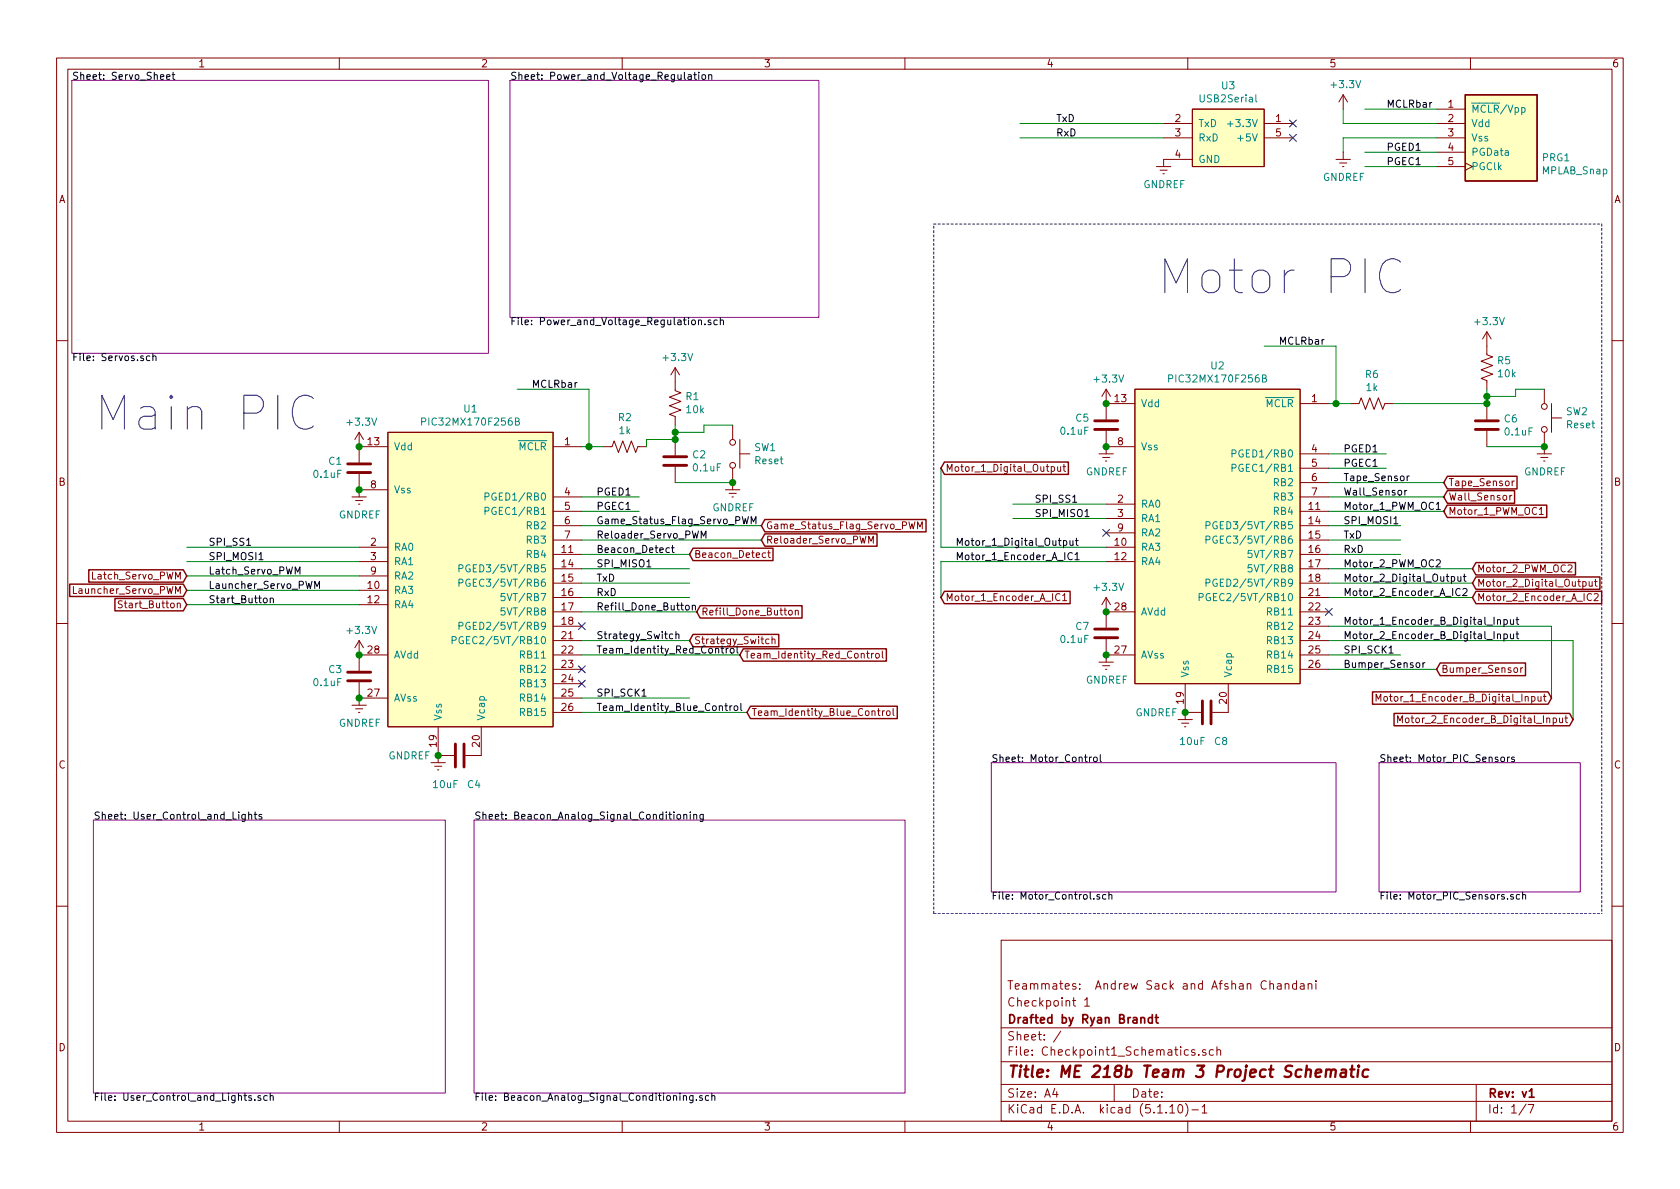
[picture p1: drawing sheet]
EESchema Schematic File Version 4
EELAYER 30 0
EELAYER END
$Descr A4 11693 8268
encoding utf-8
Sheet 1 7
Title "ME 218b Team 3 Project Schematic"
Date ""
Rev "v1"
Comp "Drafted by Ryan Brandt"
Comment1 "Checkpoint 1"
Comment2 "Teammates:  Andrew Sack and Afshan Chandani"
Comment3 ""
Comment4 ""
$EndDescr
Wire Wire Line
	9350 850  9350 750 
Wire Wire Line
	9350 950  9350 1050
Wire Wire Line
	10000 1050 9500 1050
Wire Wire Line
	10000 1150 9500 1150
$Comp
L power:+3.3V #PWR08
U 1 1
P 9350 750
F 0 "#PWR08" H 9350 600 50  0001 C CNN
F 1 "+3.3V" H 9365 923 50  0000 C CNN
F 2 "" H 9350 750 50  0001 C CNN
F 3 "" H 9350 750 50  0001 C CNN
	1    9350 750 
	1    0    0    -1  
$EndComp
$Comp
L power:GNDREF #PWR09
U 1 1
P 9350 1050
F 0 "#PWR09" H 9350 800 50  0001 C CNN
F 1 "GNDREF" H 9355 877 50  0000 C CNN
F 2 "" H 9350 1050 50  0001 C CNN
F 3 "" H 9350 1050 50  0001 C CNN
	1    9350 1050
	1    0    0    -1  
$EndComp
Text Label 9650 1150 0    50   ~ 0
PGEC1
Text Label 9650 1050 0    50   ~ 0
PGED1
Text Label 9650 750  0    50   ~ 0
MCLRbar
Wire Wire Line
	10000 950  9350 950 
Wire Wire Line
	10000 850  9350 850 
Wire Wire Line
	10000 750  9500 750 
$Comp
L ME218_BaseLib:USB2Serial U3
U 1 1
P 8450 850
F 0 "U3" H 8550 1115 50  0000 C CNN
F 1 "USB2Serial" H 8550 1024 50  0000 C CNN
F 2 "" H 8450 850 50  0001 C CNN
F 3 "" H 8450 850 50  0001 C CNN
	1    8450 850 
	1    0    0    -1  
$EndComp
$Comp
L power:GNDREF #PWR019
U 1 1
P 8100 1100
F 0 "#PWR019" H 8100 850 50  0001 C CNN
F 1 "GNDREF" H 8105 927 50  0000 C CNN
F 2 "" H 8100 1100 50  0001 C CNN
F 3 "" H 8100 1100 50  0001 C CNN
	1    8100 1100
	1    0    0    -1  
$EndComp
NoConn ~ 9000 950 
NoConn ~ 9000 850 
Wire Wire Line
	8100 950  7100 950 
Wire Wire Line
	7100 850  8100 850 
Text Label 7350 850  0    50   ~ 0
TxD
Text Label 7350 950  0    50   ~ 0
RxD
$Comp
L ME218_BaseLib:MPLAB_Snap PRG1
U 1 1
P 10450 950
F 0 "PRG1" H 10730 814 50  0000 L CNN
F 1 "MPLAB_Snap" H 10730 723 50  0000 L CNN
F 2 "" H 10450 950 50  0001 C CNN
F 3 "" H 10450 950 50  0001 C CNN
	1    10450 950 
	1    0    0    -1  
$EndComp
$Comp
L ME218_BaseLib:Cap C5
U 1 1
P 7700 2950
F 0 "C5" H 7586 2904 50  0000 R CNN
F 1 "0.1uF" H 7586 2995 50  0000 R CNN
F 2 "" H 7738 2800 50  0001 C CNN
F 3 "" H 7700 2950 50  0001 C CNN
	1    7700 2950
	1    0    0    1   
$EndComp
$Comp
L ME218_BaseLib:Cap C7
U 1 1
P 7700 4400
F 0 "C7" H 7586 4354 50  0000 R CNN
F 1 "0.1uF" H 7586 4445 50  0000 R CNN
F 2 "" H 7738 4250 50  0001 C CNN
F 3 "" H 7700 4400 50  0001 C CNN
	1    7700 4400
	1    0    0    1   
$EndComp
$Comp
L ME218_BaseLib:Cap C8
U 1 1
P 8400 4950
F 0 "C8" V 8600 5050 50  0000 C CNN
F 1 "10uF" V 8600 4850 50  0000 C CNN
F 2 "" H 8438 4800 50  0001 C CNN
F 3 "" H 8400 4950 50  0001 C CNN
	1    8400 4950
	0    1    1    0   
$EndComp
$Comp
L ME218_BaseLib:Cap C6
U 1 1
P 10350 2950
F 0 "C6" H 10465 2996 50  0000 L CNN
F 1 "0.1uF" H 10465 2905 50  0000 L CNN
F 2 "" H 10388 2800 50  0001 C CNN
F 3 "" H 10350 2950 50  0001 C CNN
	1    10350 2950
	1    0    0    -1  
$EndComp
$Comp
L ME218_BaseLib:Res1 R6
U 1 1
P 9550 2800
F 0 "R6" V 9345 2800 50  0000 C CNN
F 1 "1k" V 9436 2800 50  0000 C CNN
F 2 "" V 9590 2790 50  0001 C CNN
F 3 "" H 9550 2800 50  0001 C CNN
	1    9550 2800
	0    1    1    0   
$EndComp
$Comp
L ME218_BaseLib:Res1 R5
U 1 1
P 10350 2550
F 0 "R5" H 10282 2504 50  0000 R CNN
F 1 "10k" H 10282 2595 50  0000 R CNN
F 2 "" V 10390 2540 50  0001 C CNN
F 3 "" H 10350 2550 50  0001 C CNN
	1    10350 2550
	-1   0    0    1   
$EndComp
Wire Wire Line
	9250 2800 9300 2800
Wire Wire Line
	10350 2700 10350 2750
Connection ~ 10350 2800
Wire Wire Line
	10550 2700 10550 2750
Wire Wire Line
	10550 2750 10350 2750
Connection ~ 10350 2750
Wire Wire Line
	10350 2750 10350 2800
$Comp
L power:+3.3V #PWR014
U 1 1
P 7700 4250
F 0 "#PWR014" H 7700 4100 50  0001 C CNN
F 1 "+3.3V" H 7715 4423 50  0000 C CNN
F 2 "" H 7700 4250 50  0001 C CNN
F 3 "" H 7700 4250 50  0001 C CNN
	1    7700 4250
	1    0    0    -1  
$EndComp
$Comp
L power:+3.3V #PWR010
U 1 1
P 10350 2400
F 0 "#PWR010" H 10350 2250 50  0001 C CNN
F 1 "+3.3V" H 10365 2573 50  0000 C CNN
F 2 "" H 10350 2400 50  0001 C CNN
F 3 "" H 10350 2400 50  0001 C CNN
	1    10350 2400
	1    0    0    -1  
$EndComp
$Comp
L power:GNDREF #PWR016
U 1 1
P 8250 4950
F 0 "#PWR016" H 8250 4700 50  0001 C CNN
F 1 "GNDREF" H 8050 4950 50  0000 C CNN
F 2 "" H 8250 4950 50  0001 C CNN
F 3 "" H 8250 4950 50  0001 C CNN
	1    8250 4950
	1    0    0    -1  
$EndComp
$Comp
L power:GNDREF #PWR015
U 1 1
P 7700 4550
F 0 "#PWR015" H 7700 4300 50  0001 C CNN
F 1 "GNDREF" H 7705 4377 50  0000 C CNN
F 2 "" H 7700 4550 50  0001 C CNN
F 3 "" H 7700 4550 50  0001 C CNN
	1    7700 4550
	1    0    0    -1  
$EndComp
$Comp
L power:GNDREF #PWR012
U 1 1
P 7700 3100
F 0 "#PWR012" H 7700 2850 50  0001 C CNN
F 1 "GNDREF" H 7705 2927 50  0000 C CNN
F 2 "" H 7700 3100 50  0001 C CNN
F 3 "" H 7700 3100 50  0001 C CNN
	1    7700 3100
	1    0    0    -1  
$EndComp
Wire Wire Line
	9300 2800 9300 2400
Wire Wire Line
	9300 2400 8800 2400
Connection ~ 9300 2800
Wire Wire Line
	9300 2800 9400 2800
Connection ~ 7700 3100
Connection ~ 7700 4550
Connection ~ 8250 4950
Connection ~ 7700 4250
Connection ~ 7700 2800
$Comp
L power:+3.3V #PWR011
U 1 1
P 7700 2800
F 0 "#PWR011" H 7700 2650 50  0001 C CNN
F 1 "+3.3V" H 7715 2973 50  0000 C CNN
F 2 "" H 7700 2800 50  0001 C CNN
F 3 "" H 7700 2800 50  0001 C CNN
	1    7700 2800
	1    0    0    -1  
$EndComp
$Comp
L ME218_BaseLib:PIC32MX170F256B U2
U 1 1
P 8750 3650
F 0 "U2" H 8475 4765 50  0000 C CNN
F 1 "PIC32MX170F256B" H 8475 4674 50  0000 C CNN
F 2 "" H 8750 3650 50  0001 C CNN
F 3 "" H 8750 3650 50  0001 C CNN
	1    8750 3650
	1    0    0    -1  
$EndComp
Text Label 8900 2400 0    50   ~ 0
MCLRbar
Wire Wire Line
	9250 3150 9650 3150
Wire Wire Line
	9250 3250 9650 3250
Text Label 9350 3150 0    50   ~ 0
PGED1
Text Label 9350 3250 0    50   ~ 0
PGEC1
Connection ~ 10750 3100
$Comp
L power:GNDREF #PWR013
U 1 1
P 10750 3100
F 0 "#PWR013" H 10750 2850 50  0001 C CNN
F 1 "GNDREF" H 10755 2927 50  0000 C CNN
F 2 "" H 10750 3100 50  0001 C CNN
F 3 "" H 10750 3100 50  0001 C CNN
	1    10750 3100
	1    0    0    -1  
$EndComp
Wire Wire Line
	10350 3100 10750 3100
Wire Wire Line
	10750 2700 10550 2700
$Comp
L ME218_BaseLib:SW-PB SW2
U 1 1
P 10750 2900
F 0 "SW2" V 10704 3048 50  0000 L CNN
F 1 "Reset" V 10795 3048 50  0000 L CNN
F 2 "" H 10750 3100 50  0001 C CNN
F 3 "" H 10750 3100 50  0001 C CNN
	1    10750 2900
	0    1    1    0   
$EndComp
Wire Wire Line
	9250 3750 9750 3750
Wire Wire Line
	9250 3850 9750 3850
Text Label 9350 3750 0    50   ~ 0
TxD
Text Label 9350 3850 0    50   ~ 0
RxD
Text Label 1450 3800 0    50   ~ 0
SPI_SS1
Text Label 1450 3900 0    50   ~ 0
SPI_MOSI1
Wire Wire Line
	7700 3500 7050 3500
Wire Wire Line
	7700 3600 7050 3600
Wire Wire Line
	9250 3650 9750 3650
Wire Wire Line
	9250 4550 9750 4550
Text Label 7200 3500 0    50   ~ 0
SPI_SS1
Text Label 7200 3600 0    50   ~ 0
SPI_MISO1
Text Label 9350 3650 0    50   ~ 0
SPI_MOSI1
Text Label 9350 4550 0    50   ~ 0
SPI_SCK1
Wire Wire Line
	9250 4650 10000 4650
Text Label 1450 4200 0    50   ~ 0
Start_Button
Text Label 9350 4650 0    50   ~ 0
Bumper_Sensor
Text Label 9350 3350 0    50   ~ 0
Tape_Sensor
Text Label 9350 3450 0    50   ~ 0
Wall_Sensor
Text Label 6650 3800 0    50   ~ 0
Motor_1_Digital_Output
Wire Wire Line
	6550 3800 7700 3800
Wire Wire Line
	6550 3900 7700 3900
Text Label 9350 3550 0    50   ~ 0
Motor_1_PWM_OC1
Text Label 6650 3900 0    50   ~ 0
Motor_1_Encoder_A_IC1
Text Label 9350 3950 0    50   ~ 0
Motor_2_PWM_OC2
Wire Wire Line
	9250 3550 10050 3550
Text Label 9350 4050 0    50   ~ 0
Motor_2_Digital_Output
Text Label 9350 4150 0    50   ~ 0
Motor_2_Encoder_A_IC2
Text Label 9350 4350 0    50   ~ 0
Motor_1_Encoder_B_Digital_Input
Text Label 9350 4450 0    50   ~ 0
Motor_2_Encoder_B_Digital_Input
Wire Wire Line
	9250 4150 10250 4150
Wire Wire Line
	9250 4050 10250 4050
Wire Wire Line
	9250 3950 10250 3950
$Sheet
S 500  550  2900 1900
U 621CA905
F0 "Servo_Sheet" 50
F1 "Servos.sch" 50
$EndSheet
$Sheet
S 650  5700 2450 1900
U 621CB711
F0 "User_Control_and_Lights" 50
F1 "User_Control_and_Lights.sch" 50
$EndSheet
$Sheet
S 3300 5700 3000 1900
U 621CBBB4
F0 "Beacon_Analog_Signal_Conditioning" 50
F1 "Beacon_Analog_Signal_Conditioning.sch" 50
$EndSheet
$Sheet
S 3550 550  2150 1650
U 621CC060
F0 "Power_and_Voltage_Regulation" 50
F1 "Power_and_Voltage_Regulation.sch" 50
$EndSheet
Wire Notes Line
	6500 6350 6500 1550
Wire Notes Line
	11150 1550 11150 6350
Text Notes 8050 2050 0    236  ~ 0
Motor PIC
Text Notes 650  3000 0    236  ~ 0
Main PIC
$Sheet
S 9600 5300 1400 900 
U 621E0BC1
F0 "Motor_PIC_Sensors" 49
F1 "Motor_PIC_Sensors.sch" 49
$EndSheet
$Sheet
S 6900 5300 2400 900 
U 621E1073
F0 "Motor_Control" 49
F1 "Motor_Control.sch" 49
$EndSheet
Text GLabel 1300 4000 0    49   Input ~ 0
Latch_Servo_PWM
Text GLabel 1300 4100 0    49   Input ~ 0
Launcher_Servo_PWM
NoConn ~ 9250 4250
NoConn ~ 7700 3700
Text GLabel 1300 4200 0    49   Input ~ 0
Start_Button
Text GLabel 4800 3850 2    49   Input ~ 0
Beacon_Detect
NoConn ~ 4050 4350
Text GLabel 5200 4950 2    49   Input ~ 0
Team_Identity_Blue_Control
Text GLabel 5150 4550 2    49   Input ~ 0
Team_Identity_Red_Control
Text GLabel 4800 4450 2    49   Input ~ 0
Strategy_Switch
Text GLabel 4850 4250 2    49   Input ~ 0
Refill_Done_Button
NoConn ~ 4050 4750
NoConn ~ 4050 4650
Text GLabel 5300 3750 2    49   Input ~ 0
Reloader_Servo_PWM
Text GLabel 5300 3650 2    49   Input ~ 0
Game_Status_Flag_Servo_PWM
Wire Wire Line
	4050 4950 5200 4950
Wire Wire Line
	4050 4550 5150 4550
Text Label 4150 4950 0    50   ~ 0
Team_Identity_Blue_Control
Text Label 4150 4550 0    50   ~ 0
Team_Identity_Red_Control
Text Label 4150 4450 0    50   ~ 0
Strategy_Switch
Wire Wire Line
	4050 4250 4850 4250
Text Label 4150 4250 0    50   ~ 0
Refill_Done_Button
Text Label 4150 3850 0    50   ~ 0
Beacon_Detect
Wire Wire Line
	4050 3750 5300 3750
Wire Wire Line
	4050 3650 5300 3650
Wire Wire Line
	4500 3050 4700 3050
Wire Wire Line
	4500 3050 4500 3100
Text Label 4150 3750 0    50   ~ 0
Reloader_Servo_PWM
Text Label 4150 3650 0    50   ~ 0
Game_Status_Flag_Servo_PWM
Wire Wire Line
	4050 4850 4800 4850
Wire Wire Line
	4050 4450 4800 4450
Wire Wire Line
	4050 4150 4800 4150
Wire Wire Line
	4050 4050 4800 4050
Wire Wire Line
	4050 3950 4800 3950
Wire Wire Line
	4050 3850 4800 3850
Wire Wire Line
	1300 4200 2500 4200
Wire Wire Line
	1300 3800 2500 3800
Wire Wire Line
	1300 3900 2500 3900
Wire Wire Line
	1300 4000 2500 4000
Wire Wire Line
	1300 4100 2500 4100
Text Label 1450 4100 0    50   ~ 0
Launcher_Servo_PWM
Text Label 1450 4000 0    50   ~ 0
Latch_Servo_PWM
Text Label 4150 4850 0    50   ~ 0
SPI_SCK1
Text Label 4150 3950 0    50   ~ 0
SPI_MISO1
$Comp
L ME218_BaseLib:Cap C1
U 1 1
P 2500 3250
F 0 "C1" H 2386 3204 50  0000 R CNN
F 1 "0.1uF" H 2386 3295 50  0000 R CNN
F 2 "" H 2538 3100 50  0001 C CNN
F 3 "" H 2500 3250 50  0001 C CNN
	1    2500 3250
	1    0    0    1   
$EndComp
$Comp
L ME218_BaseLib:Cap C3
U 1 1
P 2500 4700
F 0 "C3" H 2386 4654 50  0000 R CNN
F 1 "0.1uF" H 2386 4745 50  0000 R CNN
F 2 "" H 2538 4550 50  0001 C CNN
F 3 "" H 2500 4700 50  0001 C CNN
	1    2500 4700
	1    0    0    1   
$EndComp
$Comp
L ME218_BaseLib:Cap C4
U 1 1
P 3200 5250
F 0 "C4" V 3400 5350 50  0000 C CNN
F 1 "10uF" V 3400 5150 50  0000 C CNN
F 2 "" H 3238 5100 50  0001 C CNN
F 3 "" H 3200 5250 50  0001 C CNN
	1    3200 5250
	0    1    1    0   
$EndComp
$Comp
L ME218_BaseLib:Cap C2
U 1 1
P 4700 3200
F 0 "C2" H 4815 3246 50  0000 L CNN
F 1 "0.1uF" H 4815 3155 50  0000 L CNN
F 2 "" H 4738 3050 50  0001 C CNN
F 3 "" H 4700 3200 50  0001 C CNN
	1    4700 3200
	1    0    0    -1  
$EndComp
$Comp
L ME218_BaseLib:Res1 R2
U 1 1
P 4350 3100
F 0 "R2" V 4145 3100 50  0000 C CNN
F 1 "1k" V 4236 3100 50  0000 C CNN
F 2 "" V 4390 3090 50  0001 C CNN
F 3 "" H 4350 3100 50  0001 C CNN
	1    4350 3100
	0    1    1    0   
$EndComp
$Comp
L ME218_BaseLib:Res1 R1
U 1 1
P 4700 2800
F 0 "R1" H 4632 2754 50  0000 R CNN
F 1 "10k" H 4632 2845 50  0000 R CNN
F 2 "" V 4740 2790 50  0001 C CNN
F 3 "" H 4700 2800 50  0001 C CNN
	1    4700 2800
	-1   0    0    1   
$EndComp
Wire Wire Line
	4050 3100 4100 3100
Wire Wire Line
	4700 2950 4700 3000
Connection ~ 4700 3050
Wire Wire Line
	4900 2950 4900 3000
Wire Wire Line
	4900 3000 4700 3000
Connection ~ 4700 3000
Wire Wire Line
	4700 3000 4700 3050
$Comp
L power:+3.3V #PWR05
U 1 1
P 2500 4550
F 0 "#PWR05" H 2500 4400 50  0001 C CNN
F 1 "+3.3V" H 2515 4723 50  0000 C CNN
F 2 "" H 2500 4550 50  0001 C CNN
F 3 "" H 2500 4550 50  0001 C CNN
	1    2500 4550
	1    0    0    -1  
$EndComp
$Comp
L power:+3.3V #PWR01
U 1 1
P 4700 2650
F 0 "#PWR01" H 4700 2500 50  0001 C CNN
F 1 "+3.3V" H 4715 2823 50  0000 C CNN
F 2 "" H 4700 2650 50  0001 C CNN
F 3 "" H 4700 2650 50  0001 C CNN
	1    4700 2650
	1    0    0    -1  
$EndComp
$Comp
L power:GNDREF #PWR07
U 1 1
P 3050 5250
F 0 "#PWR07" H 3050 5000 50  0001 C CNN
F 1 "GNDREF" H 2850 5250 50  0000 C CNN
F 2 "" H 3050 5250 50  0001 C CNN
F 3 "" H 3050 5250 50  0001 C CNN
	1    3050 5250
	1    0    0    -1  
$EndComp
$Comp
L power:GNDREF #PWR06
U 1 1
P 2500 4850
F 0 "#PWR06" H 2500 4600 50  0001 C CNN
F 1 "GNDREF" H 2505 4677 50  0000 C CNN
F 2 "" H 2500 4850 50  0001 C CNN
F 3 "" H 2500 4850 50  0001 C CNN
	1    2500 4850
	1    0    0    -1  
$EndComp
$Comp
L power:GNDREF #PWR03
U 1 1
P 2500 3400
F 0 "#PWR03" H 2500 3150 50  0001 C CNN
F 1 "GNDREF" H 2505 3227 50  0000 C CNN
F 2 "" H 2500 3400 50  0001 C CNN
F 3 "" H 2500 3400 50  0001 C CNN
	1    2500 3400
	1    0    0    -1  
$EndComp
Wire Wire Line
	4100 3100 4100 2700
Wire Wire Line
	4100 2700 3600 2700
Connection ~ 4100 3100
Wire Wire Line
	4100 3100 4200 3100
Connection ~ 2500 3400
Connection ~ 2500 4850
Connection ~ 3050 5250
Connection ~ 2500 4550
Connection ~ 2500 3100
$Comp
L power:+3.3V #PWR02
U 1 1
P 2500 3100
F 0 "#PWR02" H 2500 2950 50  0001 C CNN
F 1 "+3.3V" H 2515 3273 50  0000 C CNN
F 2 "" H 2500 3100 50  0001 C CNN
F 3 "" H 2500 3100 50  0001 C CNN
	1    2500 3100
	1    0    0    -1  
$EndComp
$Comp
L ME218_BaseLib:PIC32MX170F256B U1
U 1 1
P 3550 3950
F 0 "U1" H 3275 5065 50  0000 C CNN
F 1 "PIC32MX170F256B" H 3275 4974 50  0000 C CNN
F 2 "" H 3550 3950 50  0001 C CNN
F 3 "" H 3550 3950 50  0001 C CNN
	1    3550 3950
	1    0    0    -1  
$EndComp
Text Label 3700 2700 0    50   ~ 0
MCLRbar
Wire Wire Line
	4050 3450 4450 3450
Wire Wire Line
	4050 3550 4450 3550
Text Label 4150 3450 0    50   ~ 0
PGED1
Text Label 4150 3550 0    50   ~ 0
PGEC1
Connection ~ 5100 3350
$Comp
L power:GNDREF #PWR04
U 1 1
P 5100 3350
F 0 "#PWR04" H 5100 3100 50  0001 C CNN
F 1 "GNDREF" H 5105 3177 50  0000 C CNN
F 2 "" H 5100 3350 50  0001 C CNN
F 3 "" H 5100 3350 50  0001 C CNN
	1    5100 3350
	1    0    0    -1  
$EndComp
Wire Wire Line
	4700 3350 5100 3350
Wire Wire Line
	5100 2950 4900 2950
$Comp
L ME218_BaseLib:SW-PB SW1
U 1 1
P 5100 3150
F 0 "SW1" V 5054 3298 50  0000 L CNN
F 1 "Reset" V 5145 3298 50  0000 L CNN
F 2 "" H 5100 3350 50  0001 C CNN
F 3 "" H 5100 3350 50  0001 C CNN
	1    5100 3150
	0    1    1    0   
$EndComp
Text Label 4150 4050 0    50   ~ 0
TxD
Text Label 4150 4150 0    50   ~ 0
RxD
Text GLabel 6550 3250 2    49   Input ~ 0
Motor_1_Digital_Output
Text GLabel 10250 4050 2    49   Input ~ 0
Motor_2_Digital_Output
Text GLabel 10050 3550 2    49   Input ~ 0
Motor_1_PWM_OC1
Text GLabel 10250 3950 2    49   Input ~ 0
Motor_2_PWM_OC2
Wire Wire Line
	6550 3800 6550 3250
Wire Notes Line
	6500 6350 11150 6350
Wire Notes Line
	6500 1550 11150 1550
Text GLabel 6550 4150 2    49   Input ~ 0
Motor_1_Encoder_A_IC1
Wire Wire Line
	6550 4150 6550 3900
Wire Wire Line
	9700 2800 10350 2800
Text GLabel 10250 4150 2    49   Input ~ 0
Motor_2_Encoder_A_IC2
Text GLabel 10800 4850 0    49   Input ~ 0
Motor_1_Encoder_B_Digital_Input
Text GLabel 10950 5000 0    49   Input ~ 0
Motor_2_Encoder_B_Digital_Input
Wire Wire Line
	10800 4850 10800 4350
Wire Wire Line
	9250 4350 10800 4350
Wire Wire Line
	10950 4450 10950 5000
Wire Wire Line
	9250 4450 10950 4450
Text GLabel 10050 3350 2    50   Input ~ 0
Tape_Sensor
Text GLabel 10050 3450 2    50   Input ~ 0
Wall_Sensor
Wire Wire Line
	9250 3350 10050 3350
Wire Wire Line
	9250 3450 10050 3450
Text GLabel 10000 4650 2    50   Input ~ 0
Bumper_Sensor
$EndSCHEMATC
